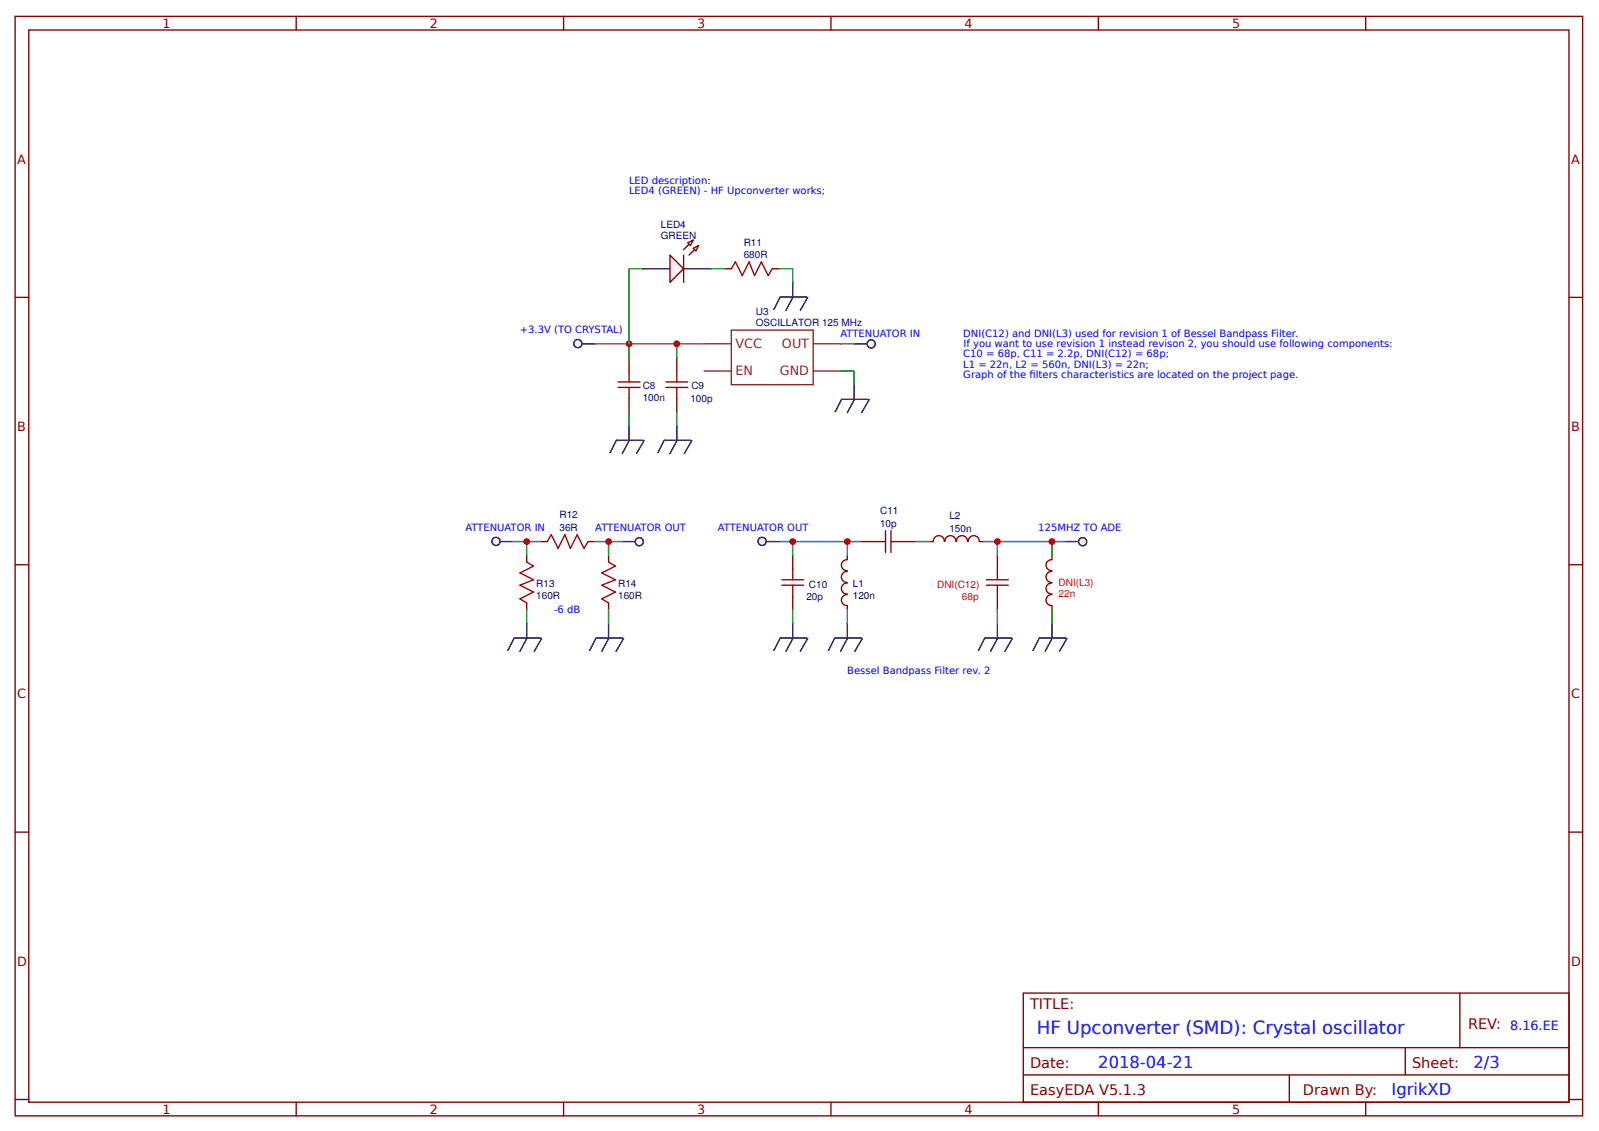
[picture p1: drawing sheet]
<svg xmlns="http://www.w3.org/2000/svg" width="310mm" height="219mm" viewBox="0 0 310 219" stroke-linecap="round" stroke-linejoin="round" font-family="sans-serif">
<g fill="none" stroke="#800" stroke-width=".26">
<path d="M2.9 3.2h304v213.2h-304zM5.6 5.8h298.7v208h-298.7zM57.4 3.2v2.6M109.3 3.2v2.6M161.2 3.2v2.6M213 3.2v2.6M264.9 3.2v2.6M2.9 57.7h2.7M304.3 57.7h2.6M2.9 109.5h2.7M304.3 109.5h2.6M2.9 161.4h2.7"/>
<path d="M304.3 161.4h2.6M198.5 192.6h105.8v21.2h-105.8zM283.1 192.6v10.6M2.9 213.3h2.7M57.4 213.8v2.6M109.3 213.8v2.6M161.2 213.8v2.6M198.5 203.2h105.8M198.5 208.5h105.8M213 213.8v2.6M250.1 208.5v5.3M264.9 213.8v2.6"/>
<path d="M272.5 203.2v5.3M304.3 213.3h2.6"/>
</g>
<path d="M112.7 66.7h2.7" fill="none" stroke="#000" stroke-width=".26"/>
<circle cx="112.1" cy="66.6" r=".79" fill="#efefef" stroke="#000" stroke-width=".26"/>
<path d="M124.6 52.1h5.3M132.6 52.1h5.3" fill="none" stroke="#000" stroke-width=".26"/>
<path d="M129.9 49.5l2.7 2.6-2.7 2.7z" fill="#efefef" stroke="#800" stroke-width=".26"/>
<path d="M134.4 46.6l-1.8 1.8M135.5 47.6l-1.9 1.9" fill="none" stroke="#800" stroke-width=".26"/>
<g fill="#efefef" stroke="#800" stroke-width=".26">
<path d="M134.4 48.2l1.1-.6-.5 1.1z"/>
<path d="M133.4 47.1l1-.5-.5 1z"/>
</g>
<path d="M132.6 49.5v5.3M140.5 52.1h1.3M149.8 52.1h1.3" fill="none" stroke="#800" stroke-width=".26"/>
<path d="M141.8 52.1l.8-1.3 1.4 2.6 1.3-2.6 1 2.6 1.4-2.6 1.3 2.6 .8-1.3" fill="none" stroke="#a00000" stroke-width=".26"/>
<path d="M151.3 57.6l-1.3 2.4M151.4 57.6h5.1M153.7 54.8v2.6M153.8 57.6l-1.4 2.6M156.7 57.7l-1.5 2.5M163.2 77.5l-1.2 2.3M163.3 77.5h5.1M165.7 74.6v2.7M165.7 77.5l-1.4 2.5M168.6 77.5l-1.5 2.5M120.7 105h2.6" fill="none" stroke="#000" stroke-width=".26"/>
<path d="M137.9 52.1h2.6M151.1 52.1h2.6v2.7M163 72h2.7v2.6" fill="none" stroke="#080" stroke-width=".26"/>
<path d="M136.6 72h5.2M136.6 66.7h5.2M141.8 64h15.9v10.6h-15.9zM157.7 72h5.3M157.7 66.7h5.3" fill="none" stroke="#8d2323" stroke-width=".26"/>
<circle cx="124" cy="105.1" r=".79" fill="#efefef" stroke="#000" stroke-width=".26"/>
<path d="M102.2 109l1.3 .8-2.7 1.3 2.7 1.3-2.7 1.1 2.7 1.3-2.7 1.4 1.4 .7M106.1 105l.8-1.3 1.3 2.7 1.4-2.7 1 2.7 1.3-2.7 1.4 2.7 .8-1.4M118 109l1.4 .8-2.7 1.3 2.7 1.3-2.7 1.1 2.7 1.3-2.7 1.4 1.3 .7" fill="none" stroke="#a00000" stroke-width=".26"/>
<path d="M102.2 107.7v1.3M102.2 116.9v1.4M104.8 105h1.3M114.1 105h1.3M118 107.7v1.3M118 116.9v1.4" fill="none" stroke="#800" stroke-width=".26"/>
<path d="M104.8 105h-2.6v2.7M115.4 105h2.6v2.7M118 105h2.7" fill="none" stroke="#080" stroke-width=".26"/>
<circle cx="118" cy="105" r=".66" fill="#c00"/>
<g fill="none" stroke="#000" stroke-width=".26">
<path d="M99.7 123.8l-1.2 2.3M99.8 123.8h5.1M102.2 120.9v2.7M102.2 123.8l-1.4 2.5M105.1 123.8l-1.5 2.5M115.6 123.8l-1.3 2.3M115.6 123.8h5.1M118 120.9v2.7M118.1 123.8l-1.4 2.5M120.9 123.8l-1.4 2.5M151.3 123.8l-1.3 2.3M151.4 123.8h5.1"/>
<path d="M153.7 120.9v2.7M153.8 123.8l-1.4 2.5M156.7 123.8l-1.5 2.5M161.9 123.8l-1.3 2.3M162 123.8h5M164.3 120.9v2.7M164.4 123.8l-1.4 2.5M167.2 123.8l-1.4 2.5M191 123.8l-1.3 2.3M191.1 123.8h5M193.4 120.9v2.7M193.5 123.8l-1.4 2.5"/>
<path d="M196.3 123.8l-1.4 2.5M201.6 123.8l-1.3 2.3M201.6 123.8h5.1M204 120.9v2.7M204.1 123.8l-1.4 2.5M206.9 123.8l-1.4 2.5"/>
</g>
<path d="M102.2 118.3v2.6M118 118.3v2.6M153.7 118.3v2.6M164.3 118.3v2.6M167 105h-2.7v2.7M177.6 105h2.6M190.8 105h2.6v2.7M193.4 105h10.6v2.7M193.4 118.3v2.6M204 118.3v2.6" fill="none" stroke="#080" stroke-width=".26"/>
<path d="M151.6 113.5h4.3M151.6 112.4h4.3M153.7 110.3v2.1M153.7 113.5v2.1M169.6 105h2.1M171.7 102.9v4.3M172.8 102.9v4.3M172.8 105h2.1M191.3 113.5h4.3M191.3 112.4h4.3M193.4 110.3v2.1M193.4 113.5v2.1" fill="none" stroke="#a00000" stroke-width=".26"/>
<g fill="none" stroke="#800" stroke-width=".26">
<path d="M153.7 107.7v2.6M153.7 115.6v2.7M164.3 115.3a1.06 1.06 0 0 0-1.1 1.1 1.06 1.06 0 0 0 1.1 1M164.3 113.1a1.06 1.06 0 0 0-1.1 1 1.06 1.06 0 0 0 1.1 1.1M164.3 110.9a1.06 1.06 0 0 0-1.1 1 1.06 1.06 0 0 0 1.1 1.1M164.3 108.6a1.06 1.06 0 0 0-1.1 1 1.06 1.06 0 0 0 1.1 1.1M164.3 107.7v.8M164.3 117.5v.8M167 105h2.6M174.9 105h2.7M180.2 105h.8M181 105a1.06 1.06 0 0 1 1.1-1.1 1.06 1.06 0 0 1 1 1.1"/>
<path d="M183.3 105a1.06 1.06 0 0 1 1-1.1 1.06 1.06 0 0 1 1.1 1.1M185.5 105a1.06 1.06 0 0 1 1.1-1.1 1.06 1.06 0 0 1 1 1.1M187.8 105a1.06 1.06 0 0 1 1.1-1.1 1.06 1.06 0 0 1 1 1.1M190 105h.8M193.4 107.7v2.6M193.4 115.6v2.7M204 115.3a1.06 1.06 0 0 0-1.1 1.1 1.06 1.06 0 0 0 1.1 1M204 113.1a1.06 1.06 0 0 0-1.1 1 1.06 1.06 0 0 0 1.1 1.1M204 110.9a1.06 1.06 0 0 0-1.1 1 1.06 1.06 0 0 0 1.1 1.1M204 108.6a1.06 1.06 0 0 0-1.1 1 1.06 1.06 0 0 0 1.1 1.1M204 107.7v.8M204 117.5v.8"/>
</g>
<circle cx="193.4" cy="105" r=".66" fill="#c00"/>
<path d="M164.3 105h-10.6v2.7" fill="none" stroke="#080" stroke-width=".26"/>
<circle cx="164.3" cy="105" r=".66" fill="#c00"/>
<path d="M151.1 105h2.6" fill="none" stroke="#080" stroke-width=".26"/>
<circle cx="153.7" cy="105" r=".66" fill="#c00"/>
<path d="M204 105h2.7" fill="none" stroke="#080" stroke-width=".26"/>
<circle cx="204" cy="105" r=".66" fill="#c00"/>
<path d="M148.5 105h2.6" fill="none" stroke="#000" stroke-width=".26"/>
<circle cx="147.8" cy="105" r=".79" fill="#efefef" stroke="#000" stroke-width=".26"/>
<path d="M206.7 105h2.6" fill="none" stroke="#000" stroke-width=".26"/>
<circle cx="210" cy="105.1" r=".79" fill="#efefef" stroke="#000" stroke-width=".26"/>
<path d="M165.7 66.7h2.6" fill="none" stroke="#000" stroke-width=".26"/>
<circle cx="169" cy="66.7" r=".79" fill="#efefef" stroke="#000" stroke-width=".26"/>
<path d="M163 66.7h2.7" fill="none" stroke="#080" stroke-width=".26"/>
<path d="M96.9 105h2.6" fill="none" stroke="#000" stroke-width=".26"/>
<circle cx="96.2" cy="105" r=".79" fill="#efefef" stroke="#000" stroke-width=".26"/>
<path d="M99.5 105h2.7" fill="none" stroke="#080" stroke-width=".26"/>
<circle cx="102.2" cy="105" r=".66" fill="#c00"/>
<path d="M119.6 85.4l-1.3 2.4M119.6 85.4h5.1M122 82.5v2.7M122.1 85.4l-1.4 2.6M124.9 85.5l-1.4 2.5M128.8 85.4l-1.2 2.4M128.9 85.4h5.1M131.3 82.5v2.7M131.3 85.4l-1.4 2.6M134.2 85.5l-1.5 2.5" fill="none" stroke="#000" stroke-width=".26"/>
<path d="M122 79.9v2.6M131.3 66.7h-9.3v2.6M131.3 79.9v2.6M136.6 66.7h-5.3v2.6" fill="none" stroke="#080" stroke-width=".26"/>
<path d="M119.9 75.1h4.2M119.9 74.1h4.2M122 72v2.1M122 75.1v2.2M129.1 75.1h4.3M129.1 74.1h4.3M131.3 72v2.1M131.3 75.1v2.2" fill="none" stroke="#a00000" stroke-width=".26"/>
<path d="M122 69.3v2.7M122 77.3v2.6M131.3 69.3v2.7M131.3 77.3v2.6" fill="none" stroke="#800" stroke-width=".26"/>
<circle cx="131.3" cy="66.7" r=".66" fill="#c00"/>
<path d="M115.4 66.7h6.6" fill="none" stroke="#080" stroke-width=".26"/>
<circle cx="122" cy="66.7" r=".66" fill="#c00"/>
<path d="M124.6 52.1h-2.6v14.6" fill="none" stroke="#080" stroke-width=".26"/>
<text font-size="3.5" fill="#00f" x="201.1" y="200.6">HF Upconverter (SMD): Crystal oscillator</text>
<g font-size="3.2" fill="#00f">
<text x="213" y="207.2">2018-04-21</text>
<text x="285.8" y="207.2">2/3</text>
<text x="269.9" y="212.5">IgrikXD</text>
</g>
<g font-size="2.8" fill="#800">
<text x="199.8" y="195.8">TITLE:</text>
<text x="284.7" y="199.5">REV:</text>
<text x="199.8" y="207.2">Date:</text>
<text x="273.9" y="207.2">Sheet:</text>
<text x="199.8" y="212.5">EasyEDA V5.1.3</text>
<text x="252.7" y="212.5">Drawn By:</text>
</g>
<g font-size="2.5" fill="#800">
<text x="31.5" y="5.4">1</text>
<text x="83.4" y="5.4">2</text>
<text x="135.2" y="5.4">3</text>
<text x="187.1" y="5.4">4</text>
<text x="238.9" y="5.4">5</text>
<text x="3.3" y="31.8">A</text>
<text x="304.7" y="31.8">A</text>
<text x="3.3" y="83.6">B</text>
<text x="304.7" y="83.6">B</text>
<text x="3.3" y="135.5">C</text>
<text x="304.7" y="135.5">C</text>
<text x="3.3" y="187.3">D</text>
<text x="304.7" y="187.3">D</text>
<text x="31.5" y="216">1</text>
<text x="83.4" y="216">2</text>
<text x="135.2" y="216">3</text>
<text x="187.1" y="216">4</text>
<text x="238.9" y="216">5</text>
</g>
<g font-size="2.5" fill="#8d2323">
<text x="142.6" y="67.5">VCC</text>
<text x="151.7" y="67.5">OUT</text>
<text x="142.6" y="72.8">EN</text>
<text x="151.3" y="72.8">GND</text>
</g>
<text font-size="2.5" fill="#00f" x="292.9" y="199.8">8.16.EE</text>
<g font-size="1.9" fill="#00f">
<text x="122" y="35.7">LED description:</text>
<text x="122" y="37.7">LED4 (GREEN) - HF Upconverter works;</text>
<text x="100.8" y="64.7">+3.3V (TO CRYSTAL)</text>
<text x="163" y="65.4">ATTENUATOR IN</text>
<text x="186.8" y="65.4">DNI(C12) and DNI(L3) used for revision 1 of Bessel Bandpass Filter.</text>
<text x="186.8" y="69.3">C10 = 68p, C11 = 2.2p, DNI(C12) = 68p;</text>
<text x="186.8" y="71.3">L1 = 22n, L2 = 560n, DNI(L3) = 22n;</text>
<text x="186.9" y="67.3">If you want to use revision 1 instead revison 2, you should use following components:</text>
<text x="186.8" y="73.3">Graph of the flters characteristics are located on the project page.</text>
<text x="199.7" y="73.3">i</text>
<text x="90.2" y="103">ATTENUATOR IN</text>
<text x="115.5" y="103">ATTENUATOR OUT</text>
<text x="139.2" y="103">ATTENUATOR OUT</text>
<text x="201.4" y="103">125MHZ TO ADE</text>
<text x="107.4" y="118.9">-6 dB</text>
<text x="164.3" y="130.8">Bessel Bandpass Filter rev. 2</text>
</g>
<g font-size="1.9" fill="#000080">
<text x="128.2" y="44.2">LED4</text>
<text x="128.2" y="46.3">GREEN</text>
<text x="144.2" y="47.7">R11</text>
<text x="144.2" y="50">680R</text>
<text x="146.6" y="63.2">OSCILLATOR 125 MHz</text>
<text x="146.6" y="61">U3</text>
<text x="124.6" y="77.8">100n</text>
<text x="124.6" y="75.5">C8</text>
<text x="133.9" y="77.9">100p</text>
<text x="134.1" y="75.5">C9</text>
<text x="108.5" y="100.5">R12</text>
<text x="170.7" y="99.7">C11</text>
<text x="184.1" y="100.7">L2</text>
<text x="108.5" y="102.9">36R</text>
<text x="170.7" y="102.1">10p</text>
<text x="184.1" y="103.1">150n</text>
<text x="104" y="113.8">R13</text>
<text x="119.9" y="113.8">R14</text>
<text x="156.9" y="114">C10</text>
<text x="165.4" y="113.8">L1</text>
<text x="104" y="116.2">160R</text>
<text x="119.9" y="116.2">160R</text>
<text x="156.4" y="116.3">20p</text>
<text x="165.4" y="116.2">120n</text>
</g>
<g font-size="1.9" fill="#f00">
<text x="181.8" y="114">DNI(C12)</text>
<text x="205.3" y="113.6">DNI(L3)</text>
<text x="186.6" y="116.3">68p</text>
<text x="205.3" y="115.9">22n</text>
</g>
</svg>
